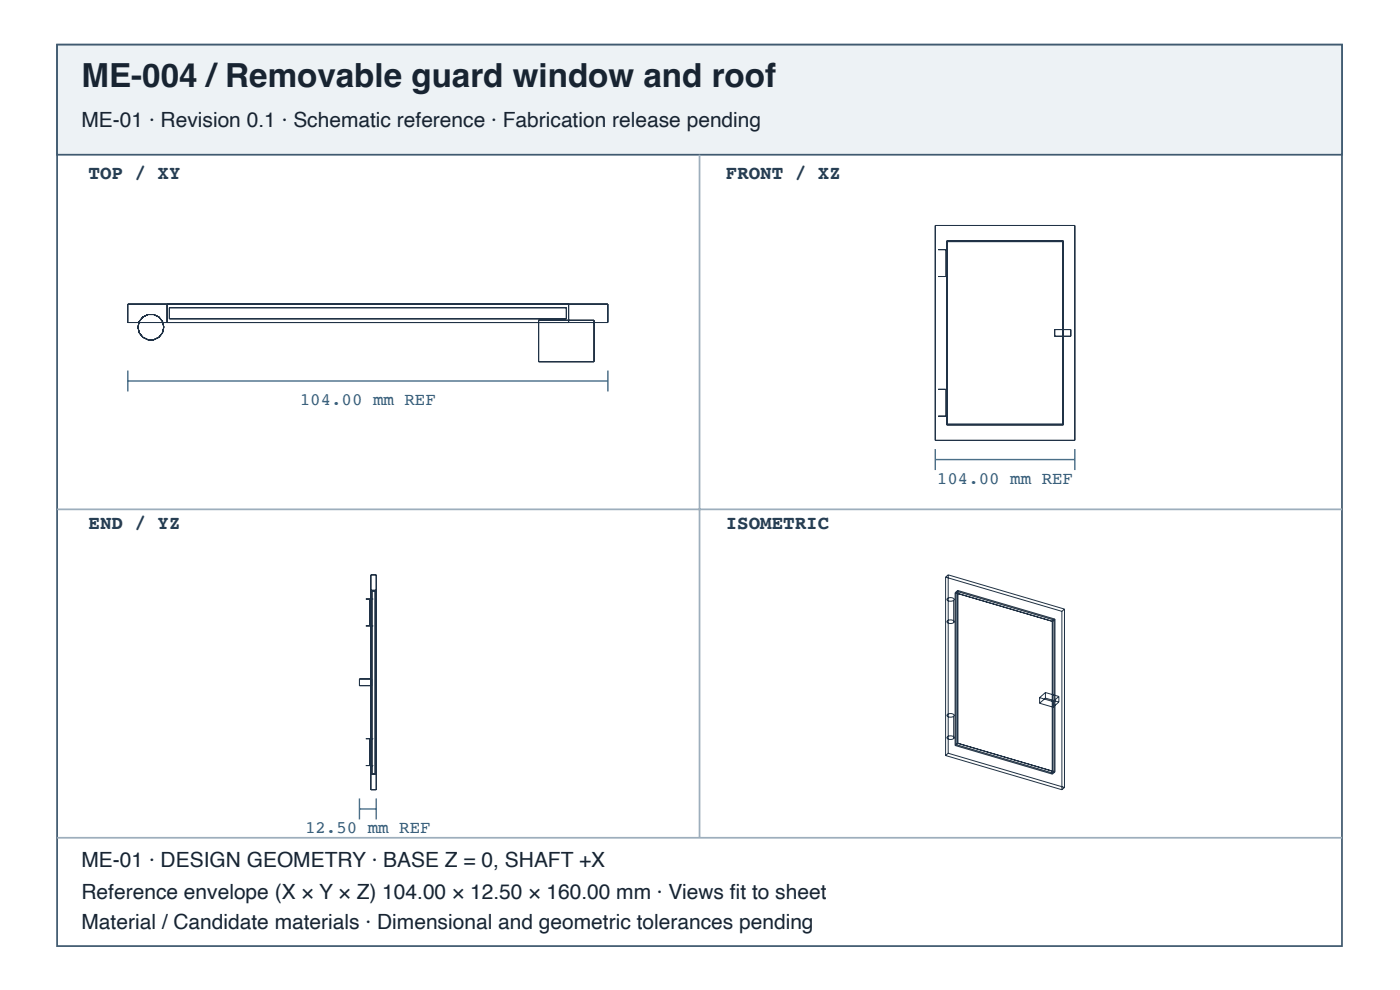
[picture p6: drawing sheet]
<svg xmlns="http://www.w3.org/2000/svg" width="297mm" height="210mm" viewBox="0 0 297 210" stroke-linecap="round" stroke-linejoin="round" font-family="sans-serif">
<path d="M12.1 9.5h272.6v191.1h-272.6z" fill="none" stroke="#405a70" stroke-width=".37"/>
<path d="M12.1 9.5h272.6v23.3h-272.6z" fill="#edf2f5"/>
<path d="M12.1 9.5h272.6v23.3h-272.6z" fill="none" stroke="#405a70" stroke-width=".37"/>
<path d="M148.4 32.8v144.8M12.1 108h272.6M12.1 177.6h272.6" fill="none" stroke="#9daebc" stroke-width=".37"/>
<g fill="none" stroke="#203246" stroke-width=".21">
<path d="M198.4 47.8h29.6v45.6h-29.6zM199 52.9h1.6zM199 58.6h1.6zM200.6 52.9v5.7M200.8 51.1h24.8v39h-24.8zM201 51.2h24.5v38.7h-24.5zM27.1 64.5h101.9v3.9h-101.9zM35.4 64.5v3.9M35.9 65.2h84.2v2.4h-84.2zM114.3 67.9h11.7v8.8h-11.7zM120.6 64.5v3.9M223.8 69.9h3.4v1.4h-3.4z"/>
<path d="M199 82.5h1.6zM199 88.2h1.6zM200.6 82.5v5.7M77.6 127h1.6zM77.6 132.7h1.6zM78.4 127v5.7M78.7 121.9h1.1v45.5h-1.1zM78.7 125.2h1.1M78.9 125.3h.7v38.7h-.7zM200.6 122.4v37.8M200.6 122.4l24.7 7.2M201 126.9l.5-.2a.71 .71 0 0 1 .9 .4 .95 .95 0 0 1-1.5 0z"/>
<path d="M201 131.6l.5-.2a.71 .71 0 0 1 .9 .4 .95 .95 0 0 1-1.5 0zM201.2 121.9l-.6 .5M201.2 121.9v37.8M201.2 121.9l24.6 7.2M202.3 127.3v4.7M202.6 125.7l20.7 6M202.6 125.7v32.4M203.2 125.2l20.6 6.1M203.2 125.2v32.4M203.2 125.2l-.6 .5M223.3 131.7v32.2M223.3 131.7v32.4"/>
<path d="M223.8 131.3v32.3M223.8 131.3l-.5 .4M225.3 129.6v37.8M225.8 129.1l-.5 .5M225.8 129.1v37.9M76.3 143.9h2.5v1.5h-2.5zM77.6 156.6h1.6zM78.4 156.6v5.7M201 151.5l.5-.2a.71 .71 0 0 1 .9 .4 .95 .95 0 0 1-1.5-.1zM201 156.2l.5-.2a.71 .71 0 0 1 .9 .4 .95 .95 0 0 1-1.5 0zM201.2 159.7l-.6 .5M201.2 159.7l24.6 7.3"/>
<path d="M202.3 151.9v4.7M202.6 158.1l20.7 6M202.9 157.9v-32.2l.3-.3 20.4 6v32.2l-.3 .3M202.9 157.9l20.4 6M203.2 157.6l20.6 6M203.2 157.6l-.6 .5M203.2 157.6l-.3 .3M220.6 147.9v1.2M220.6 149.1l2.8 .8M220.6 147.9l2.8 .8M221.8 146.8l-1.2 1.1M221.8 146.8v1.2"/>
<path d="M221.8 148l-1.2 1.1M221.8 148l2.8 .8M221.8 146.8l2.8 .9M223.4 148.7v1.2M224.6 147.7l-1.2 1M224.6 147.7v1.1M224.6 148.8l-1.2 1.1M77.6 162.3h1.6zM78.7 164.2h1.1M200.6 160.2l24.7 7.2M223.8 163.6l-.5 .5M225.8 167l-.5 .4"/>
<circle cx="32" cy="69.4" r="2.74"/>
</g>
<path d="M27.1 78.6v4.4M129 78.6v4.4M27.1 80.8h101.9M198.4 95.2v4.5M198.4 97.4h29.6M228 95.2v4.5M76.3 169.3v4.4M76.3 171.5h3.5M79.8 169.3v4.4" fill="none" stroke="#466b86" stroke-width=".3"/>
<text font-size="7" fill="#182431" x="17.3" y="18.4">ME-004 /Removable guard window and roof</text>
<g font-size="4.4" fill="#182431">
<text x="17.3" y="26.9">ME-01 · Revision 0.1 · Schematic reference · Fabrication release pending</text>
<text x="17.3" y="183.9">ME-01 · DESIGN GEOMETRY · BASE Z = 0, SHAFT +X</text>
<text x="17.3" y="190.6">Reference envelope (X × Y × Z) 104.00 × 12.50 × 160.00 mm · Views fi t to sheet</text>
<text x="17.3" y="196.9">Material / Candidate materials · Dimensional and geometric tolerances pending</text>
</g>
<g font-size="4.1" fill="#263d52">
<text x="18.8" y="38">TOP / XY</text>
<text x="154" y="38">FRONT / XZ</text>
<text x="18.8" y="112.1">END / YZ</text>
<text x="154" y="112.1">ISOMETRIC</text>
</g>
<g font-size="3.7" fill="#335b78">
<text x="63.6" y="86">104.00 mm REF</text>
<text x="198.8" y="102.6">104.00 mm REF</text>
<text x="64.7" y="176.7">12.50 mm REF</text>
</g>
</svg>
